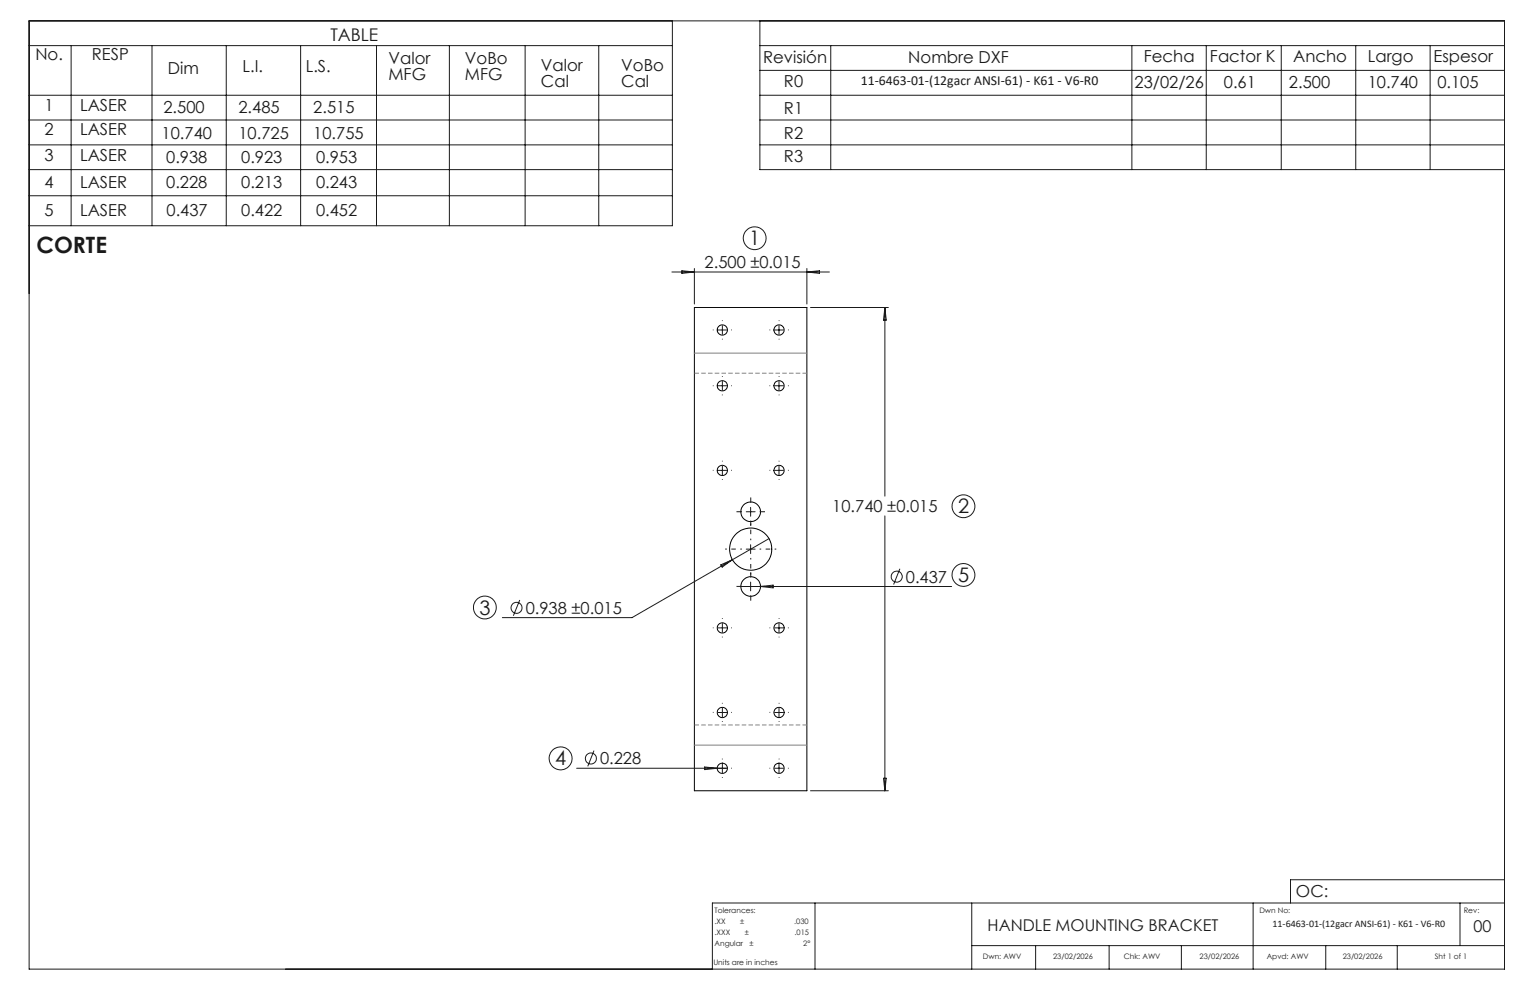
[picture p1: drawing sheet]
<svg xmlns="http://www.w3.org/2000/svg" width="432mm" height="279mm" viewBox="0 0 432 279" stroke-linecap="round" stroke-linejoin="round" font-family="sans-serif">
<g fill="none" stroke="#000" stroke-width=".28">
<path d="M196 86.8h31.7v136.4h-31.7z"/>
<circle cx="203.9" cy="93.1" r="1.44"/>
<circle cx="219.9" cy="93.1" r="1.45"/>
<circle cx="203.9" cy="108.9" r="1.44"/>
<circle cx="219.9" cy="108.9" r="1.45"/>
<circle cx="203.9" cy="132.8" r="1.44"/>
<circle cx="219.9" cy="132.8" r="1.45"/>
<circle cx="211.8" cy="155" r="6"/>
<circle cx="211.9" cy="144.4" r="2.77"/>
<circle cx="203.9" cy="177.2" r="1.45"/>
<circle cx="211.9" cy="165.5" r="2.77"/>
<circle cx="219.9" cy="177.2" r="1.44"/>
<circle cx="203.9" cy="216.8" r="1.45"/>
<circle cx="203.9" cy="201.1" r="1.45"/>
<circle cx="219.9" cy="201.1" r="1.44"/>
<circle cx="219.9" cy="216.8" r="1.45"/>
</g>
<g fill="none" stroke="#191924" stroke-width=".28">
<path d="M8.2 5.9h416.4v267.6h-416.4zM8.2 12.9h181.6M20.1 12.9v50.8M42.9 12.9v50.8M63.9 12.9v50.8M84.8 12.9v50.8M106.3 12.9v50.8M126.8 12.9v50.8M148.2 12.9v50.8M169 12.9v50.8M189.8 5.9v57.8h-181.6M214.5 12.9h210.1"/>
<path d="M214.5 5.9v42h210.1M214.5 19.9h210.1M234.5 12.9v35M319.4 12.9v35M340.4 12.9v35M361.6 12.9v35M382.6 12.9v35M403.6 12.9v35M8.2 26.9h181.6M8.2 33.9h181.6M214.5 26.9h210.1M214.5 33.9h210.1"/>
<path d="M8.2 55.2h181.6M8.2 40.9h181.6M8.2 47.9h181.6M214.5 40.9h210.1M189.6 76.8h44.5M192.4 76.4l3.6 .4-3.6 .4zM196 75.8v10M227.7 75.8v10M227.7 76.8l3.6-.4v.8zM202.6 93.1h2.5M203.9 91.9v2.5M218.6 93.1h2.5"/>
<path d="M219.9 91.9v2.5M228.7 86.8h22M249.7 86.8v53.2M249.7 86.8l.4 3.5h-.8zM202.6 108.9h2.5M203.9 107.6v2.5M218.6 108.9h2.5M219.9 107.6v2.5M202.6 132.8h2.5M203.9 131.5v2.5M218.6 132.8h2.5M219.9 131.5v2.5"/>
<path d="M203.4 159.4l3.3-1.4-2.9 2.1zM210.6 144.4h2.5M210.6 155h2.5M211.8 143.2v2.5M211.8 153.7v2.5M217 152l-38.6 22.3h-36.6M249.7 145.6v77.6M146.7 169.3l-1.8 4.5M202.6 177.2h2.5M203.9 176v2.5M209.1 165.5h59.5M211.8 164.3v2.5"/>
<path d="M214.6 165.5l3.6-.4v.8zM218.6 177.2h2.5M219.9 176v2.5M254 160.5l-1.8 4.5M203.9 199.8v2.5M219.9 199.8v2.5M162.7 216.8h42.6M167.6 211.8l-1.7 4.5M198.9 216.5l3.5 .3-3.5 .4zM202.6 201.1h2.5M203.9 215.6v2.5M218.6 216.8h2.5"/>
<path d="M218.6 201.1h2.5M219.9 215.6v2.5M249.3 219.6h.8l-.4 3.6zM228.7 223.2h22M230 254.8v18.7M274.2 254.8v18.7M353.7 254.8v18.7M412 254.8v12.1M424.6 254.8h-223.6v18.7M424.6 248.3h-60.4v6.5M274.2 266.9h150.4M292.3 266.9v6.6"/>
<path d="M313 266.9v6.6M333.4 266.9v6.6M374.2 266.9v6.6M394.3 266.9v6.6"/>
<circle cx="213" cy="67.2" r="3.2"/>
<circle cx="271.9" cy="142.9" r="3.2"/>
<circle cx="136.8" cy="171.5" r="3.2"/>
<circle cx="145.8" cy="171.6" r="1.55"/>
<circle cx="253.1" cy="162.7" r="1.56"/>
<circle cx="271.9" cy="162.3" r="3.2"/>
<circle cx="158.2" cy="214" r="3.2"/>
<circle cx="166.8" cy="214.1" r="1.55"/>
</g>
<g fill="none" stroke="#191924" stroke-width=".28" stroke-dasharray="15.2 1.3 1.3 1.3" stroke-linecap="butt">
<path d="M201.4 93.1h-.2M203.9 90.6v-.2M203.9 95.6v.2M206.4 93.1h.2M217.4 93.1h-.2M219.9 90.6v-.2M219.9 95.6v.2M222.4 93.1h.2M201.4 108.9h-.2M203.9 106.4v-.2M203.9 111.4v.2M206.4 108.9h.2"/>
<path d="M217.4 108.9h-.2M219.9 106.4v-.2M219.9 111.4v.2M222.4 108.9h.2M201.4 132.7h-.2M203.9 130.2v-.2M203.9 135.2v.2M206.4 132.7h.2M217.4 132.7h-.2M219.9 130.2v-.2M219.9 135.2v.2M222.4 132.7h.2"/>
<path d="M209.4 144.4h-1.5M211.9 141.9v-1.5M211.9 146.9v1.5M214.4 144.4h1.5M201.4 177.2h-.2M203.9 174.7v-.2M203.9 179.7v.2M206.4 177.2h.2M209.4 165.5h-1.5M211.9 163v-1.5M211.9 168v1.5M214.4 165.5h1.5"/>
<path d="M217.4 177.2h-.2M219.9 174.7v-.2M219.9 179.7v.2M222.4 177.2h.2M203.9 198.6v-.2M219.9 198.6v-.2M201.4 201.1h-.2M201.4 216.8h-.2M203.9 203.6v.2M203.9 214.3v-.2M203.9 219.3v.2M206.4 201.1h.2"/>
<path d="M206.4 216.8h.2M217.4 201.1h-.2M217.4 216.8h-.2M219.9 203.6v.2M219.9 214.3v-.2M219.9 219.3v.2M222.4 201.1h.2M222.4 216.8h.2"/>
</g>
<path d="M209.4 155h-4.7M211.9 152.5v-4.7M211.9 157.5v4.7M214.4 155h4.7" fill="none" stroke="#191924" stroke-width=".28" stroke-dasharray="15.2 1.3 1.3 1.3" stroke-dashoffset="14.8" stroke-linecap="butt"/>
<path d="M196 105.3h31.8M227.8 204.6h-31.8" fill="none" stroke="#808080" stroke-width=".28" stroke-dasharray="1.3 .6" stroke-linecap="butt"/>
<path d="M196 99.7h31.7M196 210.3h31.7" fill="none" stroke="#808080" stroke-width=".28"/>
<text font-size="6.3" fill="#191924" x="10.3" y="71.5">CORTE</text>
<g font-size="5.6" fill="#191924">
<text x="211.5" y="69.2">1</text>
<text x="270.4" y="144.9">2</text>
<text x="270.4" y="164.2">5</text>
<text x="135.3" y="173.4">3</text>
<text x="156.7" y="216">4</text>
</g>
<text font-size="4.9" fill="#191924" x="93.3" y="11.4">TABLE</text>
<g font-size="4.7" fill="#191924">
<text x="10" y="17">No.</text>
<text x="26" y="17">RESP</text>
<text x="215.4" y="17.6">Revisión</text>
<text x="256.3" y="17.6">Nombre DXF</text>
<text x="322.8" y="17.5">Fecha</text>
<text x="341.5" y="17.5">Factor K</text>
<text x="365" y="17.5">Ancho</text>
<text x="386" y="17.5">Largo</text>
<text x="404.6" y="17.5">Espesor</text>
<text x="47.4" y="20.9">Dim</text>
<text x="68.4" y="20.4">L.I.</text>
<text x="86.3" y="20.4">L.S.</text>
<text x="109.6" y="18.1">Valor</text>
<text x="109.6" y="22.6">MFG</text>
<text x="131.2" y="18.1">VoBo</text>
<text x="131.2" y="22.6">MFG</text>
<text x="152.7" y="20">Valor</text>
<text x="175.3" y="20">VoBo</text>
<text x="152.7" y="24.5">Cal</text>
<text x="175.3" y="24.5">Cal</text>
<text x="221.3" y="24.6">R0</text>
<text x="320.2" y="24.7">23/02/26</text>
<text x="345.4" y="24.7">0.61</text>
<text x="363.8" y="24.7">2.500</text>
<text x="386" y="24.7">10.740</text>
<text x="405.7" y="24.7">0.105</text>
<text x="12.6" y="31.3">1</text>
<text x="22.6" y="31.3">LASER</text>
<text x="46.1" y="32">2.500</text>
<text x="67.3" y="32">2.485</text>
<text x="88.4" y="32">2.515</text>
<text x="221.3" y="32.1">R1</text>
<text x="12.6" y="38">2</text>
<text x="22.6" y="38">LASER</text>
<text x="45.6" y="39.2">10.740</text>
<text x="67.3" y="39.2">10.725</text>
<text x="88.4" y="39.2">10.755</text>
<text x="221.3" y="39.1">R2</text>
<text x="12.6" y="45.4">3</text>
<text x="22.6" y="45.4">LASER</text>
<text x="46.9" y="46.1">0.938</text>
<text x="68.1" y="46.1">0.923</text>
<text x="89.2" y="46.1">0.953</text>
<text x="221.3" y="45.8">R3</text>
<text x="12.6" y="53">4</text>
<text x="22.6" y="53">LASER</text>
<text x="46.9" y="53">0.228</text>
<text x="68.1" y="53">0.213</text>
<text x="89.2" y="53">0.243</text>
<text x="12.6" y="60.9">5</text>
<text x="22.6" y="60.9">LASER</text>
<text x="47" y="60.9">0.437</text>
<text x="68.1" y="60.9">0.422</text>
<text x="89.2" y="60.9">0.452</text>
<text x="198.9" y="75.8">2.500 ±0.015</text>
<text x="234.9" y="144.6">10.740 ±0.015</text>
<text x="255.7" y="164.4">0.437</text>
<text x="148.4" y="173.2">0.938 ±0.015</text>
<text x="169.3" y="215.8">0.228</text>
<text x="365.8" y="253.1">OC:</text>
</g>
<g font-size="4.6" fill="#191924">
<text x="278.7" y="262.7">HANDLE MOUNTING BRACKET</text>
<text x="415.9" y="263">00</text>
</g>
<text font-size="3.9" fill="#191924" x="242.9" y="24">11-6463-01-(12gacr ANSI-61) - K61 - V6-R0</text>
<text font-size="2.8" fill="#191924" x="359.1" y="261.5">11-6463-01-(12gacr ANSI-61) - K61 - V6-R0</text>
<g font-size="2.1" fill="#191924">
<text x="201.7" y="257.6">Tolerances:</text>
<text x="355.4" y="257.8">Dwn No:</text>
<text x="413.1" y="257.8">Rev:</text>
<text x="201.7" y="260.7">.XX</text>
<text x="201.7" y="263.9">.XXX</text>
<text x="208.9" y="260.7">±</text>
<text x="210.2" y="263.9">±</text>
<text x="224.1" y="260.7">.030</text>
<text x="224.3" y="263.9">.015</text>
<text x="201.7" y="267">Angular</text>
<text x="211.5" y="267">±</text>
<text x="226.7" y="267">2°</text>
<text x="201.3" y="272.3">Units are in inches</text>
<text x="277.4" y="270.7">Dwn: AWV</text>
<text x="297.2" y="270.7">23/02/2026</text>
<text x="317.2" y="270.7">Chk: AWV</text>
<text x="338.6" y="270.7">23/02/2026</text>
<text x="357.5" y="270.7">Apvd: AWV</text>
<text x="378.9" y="270.7">23/02/2026</text>
<text x="404.9" y="270.7">Sht 1 of 1</text>
</g>
</svg>
